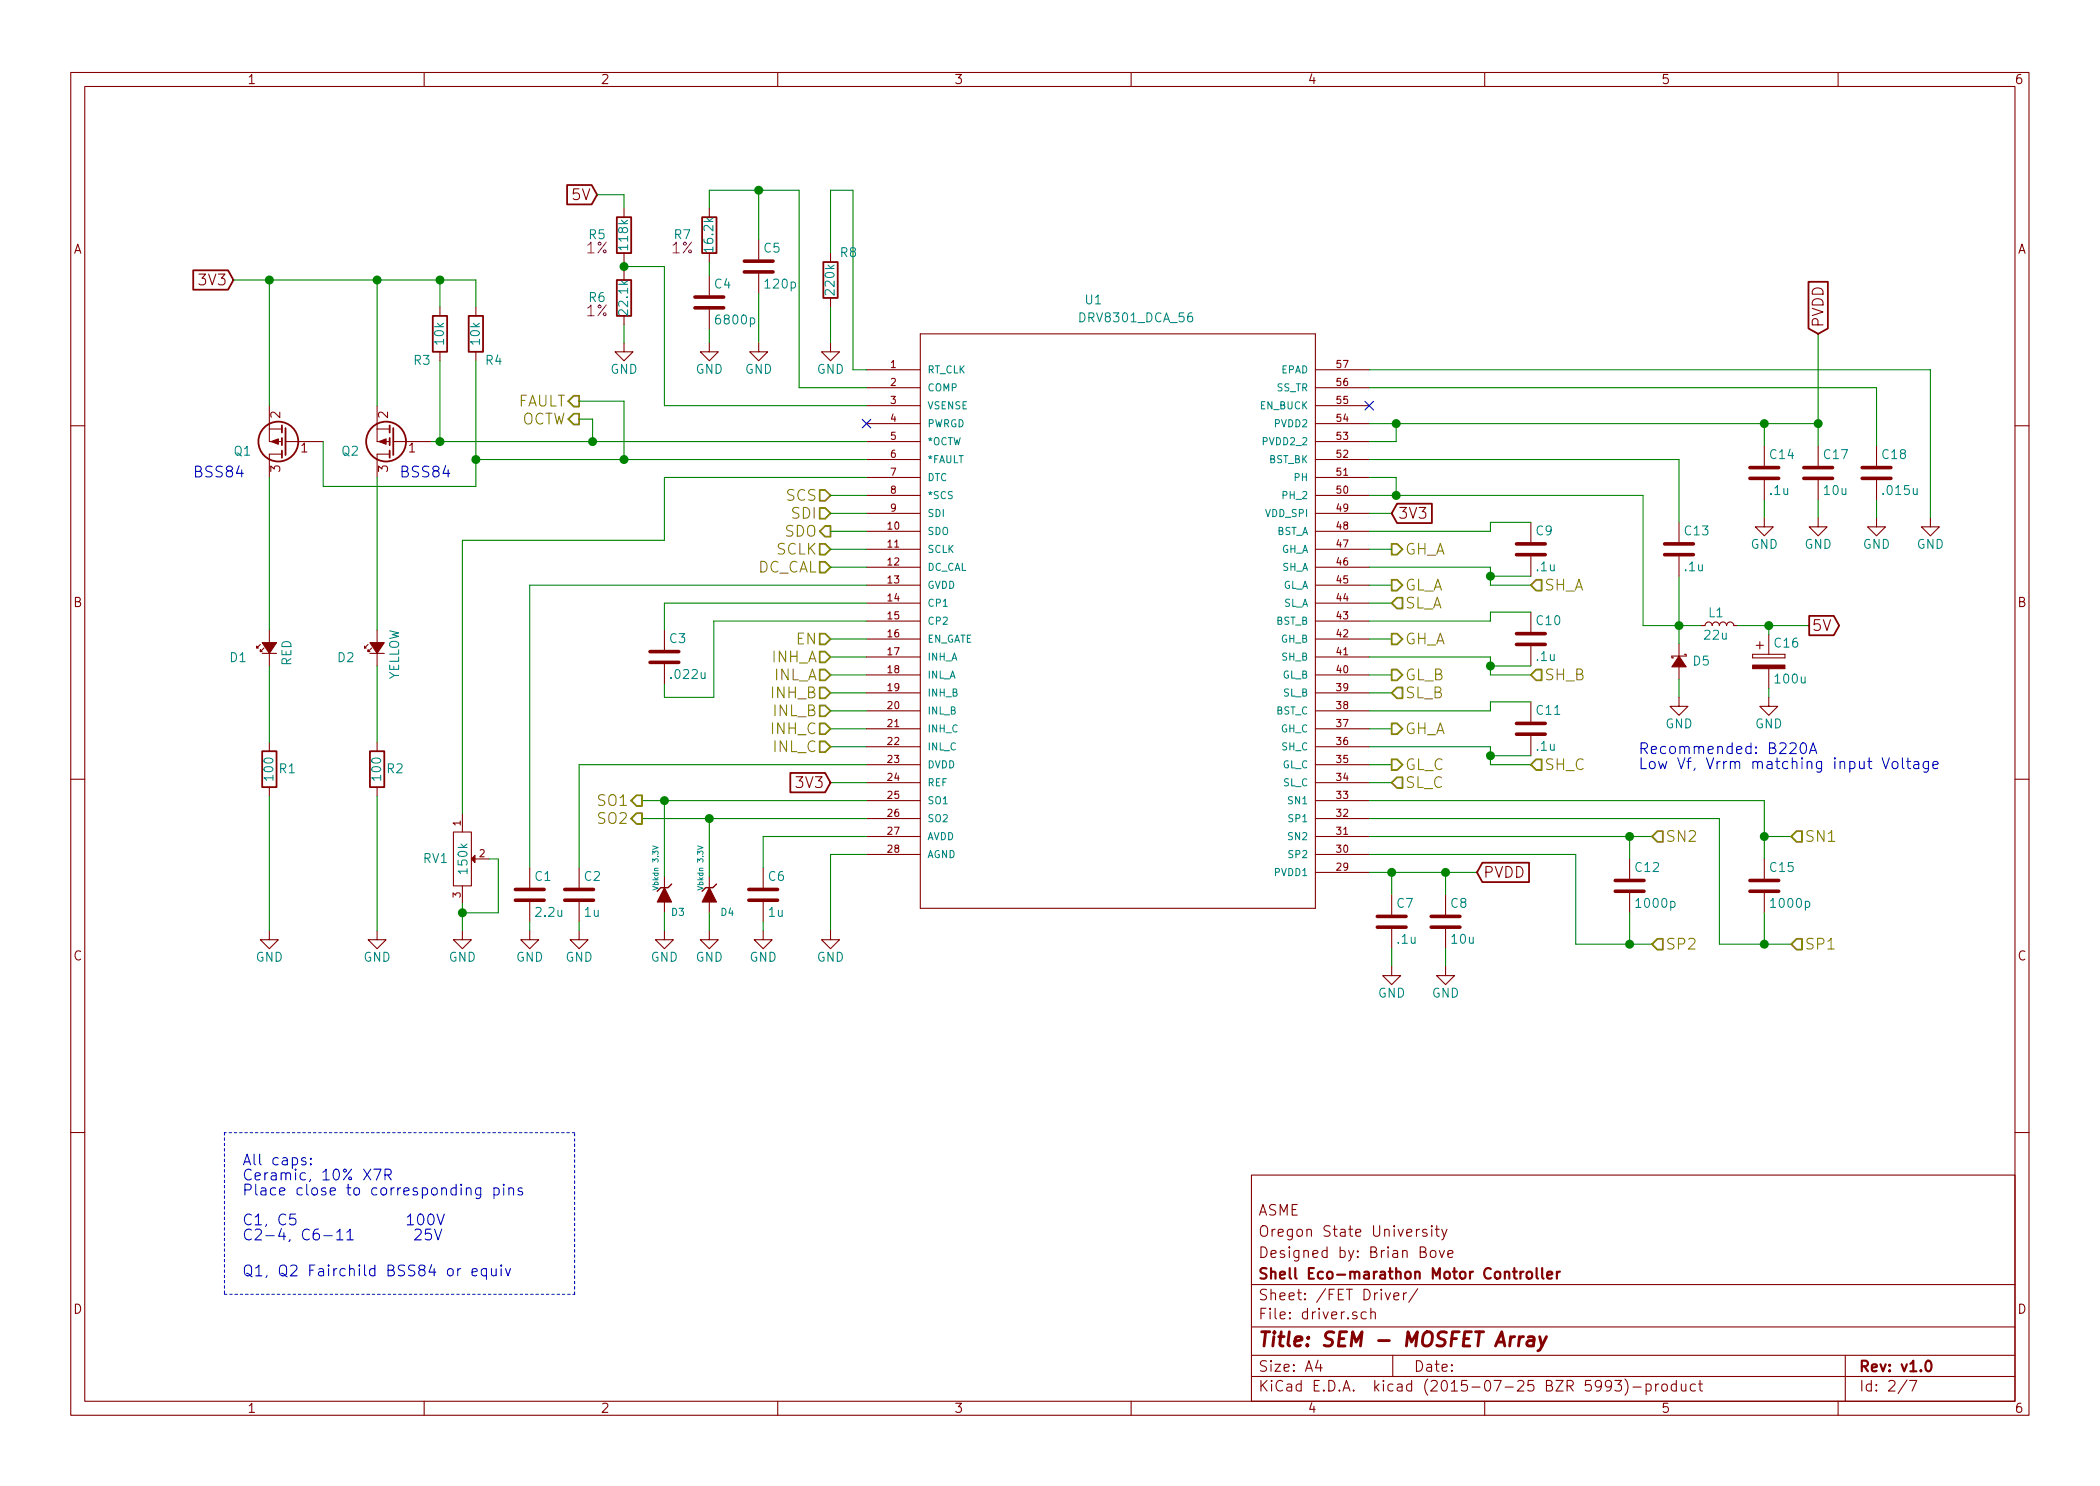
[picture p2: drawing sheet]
EESchema Schematic File Version 2
LIBS:power
LIBS:device
LIBS:transistors
LIBS:conn
LIBS:linear
LIBS:regul
LIBS:74xx
LIBS:cmos4000
LIBS:adc-dac
LIBS:memory
LIBS:xilinx
LIBS:microcontrollers
LIBS:dsp
LIBS:microchip
LIBS:analog_switches
LIBS:motorola
LIBS:texas
LIBS:intel
LIBS:audio
LIBS:interface
LIBS:digital-audio
LIBS:philips
LIBS:display
LIBS:cypress
LIBS:siliconi
LIBS:opto
LIBS:atmel
LIBS:contrib
LIBS:valves
LIBS:borniers
LIBS:drv8303
LIBS:dual-pmos
LIBS:net-tie
LIBS:ad8691
LIBS:drv8301
LIBS:tlv62566
LIBS:mcp9700
LIBS:st-shield-rev1-cache
EELAYER 25 0
EELAYER END
$Descr A4 11693 8268
encoding utf-8
Sheet 2 7
Title "SEM - MOSFET Array"
Date ""
Rev "v1.0"
Comp "Shell Eco-marathon Motor Controller"
Comment1 "Designed by: Brian Bove"
Comment2 "Oregon State University"
Comment3 "ASME"
Comment4 ""
$EndDescr
Wire Wire Line
	4825 3650 4625 3650
Wire Wire Line
	4825 3750 4625 3750
Wire Wire Line
	4825 3850 4625 3850
Wire Wire Line
	4825 4050 4625 4050
Wire Wire Line
	4825 4150 4625 4150
Text HLabel 4625 3650 0    60   Input ~ 0
INH_A
Text HLabel 4625 3850 0    60   Input ~ 0
INH_B
Text HLabel 4625 4050 0    60   Input ~ 0
INH_C
Text HLabel 4625 3750 0    60   Input ~ 0
INL_A
Text HLabel 4625 3950 0    60   Input ~ 0
INL_B
Text HLabel 4625 4150 0    60   Input ~ 0
INL_C
Text Notes 1350 6650 0    60   ~ 0
All caps:\nCeramic, 10% X7R\nPlace close to corresponding pins
Text Notes 1350 6900 0    60   ~ 0
C1, C5		           100V\nC2-4, C6-11		     25V
Text Notes 1350 7100 0    60   ~ 0
Q1, Q2 Fairchild BSS84 or equiv
Wire Notes Line
	1250 6300 1250 7200
Wire Notes Line
	1250 7200 3200 7200
Wire Notes Line
	3200 7200 3200 6300
Wire Notes Line
	3200 6300 1250 6300
$Comp
L DRV8301_DCA_56 U1
U 1 1
P 4825 2050
F 0 "U1" H 6039 2409 50  0000 L BNN
F 1 "DRV8301_DCA_56" H 6002 2309 50  0000 L BNN
F 2 "" H 4855 2200 20  0001 C CNN
F 3 "" H 4825 2050 60  0000 C CNN
	1    4825 2050
	1    0    0    -1  
$EndComp
Wire Wire Line
	4825 3950 4625 3950
Wire Wire Line
	4825 4750 4625 4750
Wire Wire Line
	4625 4750 4625 5175
$Comp
L GND #PWR01
U 1 1
P 4625 5175
F 0 "#PWR01" H 4625 4925 50  0001 C CNN
F 1 "GND" H 4625 5025 50  0000 C CNN
F 2 "" H 4625 5175 60  0000 C CNN
F 3 "" H 4625 5175 60  0000 C CNN
	1    4625 5175
	1    0    0    -1  
$EndComp
$Comp
L C C6
U 1 1
P 4250 4975
F 0 "C6" H 4275 5075 50  0000 L CNN
F 1 "1u" H 4275 4875 50  0000 L CNN
F 2 "Capacitors_SMD:C_0805" H 4288 4825 30  0001 C CNN
F 3 "" H 4250 4975 60  0000 C CNN
	1    4250 4975
	1    0    0    -1  
$EndComp
Wire Wire Line
	4825 4650 4250 4650
Wire Wire Line
	4250 4650 4250 4825
$Comp
L GND #PWR02
U 1 1
P 4250 5175
F 0 "#PWR02" H 4250 4925 50  0001 C CNN
F 1 "GND" H 4250 5025 50  0000 C CNN
F 2 "" H 4250 5175 60  0000 C CNN
F 3 "" H 4250 5175 60  0000 C CNN
	1    4250 5175
	1    0    0    -1  
$EndComp
Wire Wire Line
	4250 5125 4250 5175
$Comp
L ZENERsmall D4
U 1 1
P 3950 4975
F 0 "D4" V 4050 5075 40  0000 C CNN
F 1 "Vbkdn 3.3V" H 3800 4925 30  0000 C CNN
F 2 "" H 3950 4975 60  0001 C CNN
F 3 "" H 3950 4975 60  0000 C CNN
	1    3950 4975
	0    1    1    0   
$EndComp
$Comp
L ZENERsmall D3
U 1 1
P 3700 4975
F 0 "D3" V 3800 5050 40  0000 C CNN
F 1 "Vbkdn 3.3V" H 3550 4925 30  0000 C CNN
F 2 "" H 3700 4975 60  0001 C CNN
F 3 "" H 3700 4975 60  0000 C CNN
	1    3700 4975
	0    1    1    0   
$EndComp
Wire Wire Line
	3575 4550 4825 4550
Wire Wire Line
	3950 4550 3950 4875
Wire Wire Line
	3575 4450 4825 4450
Wire Wire Line
	3700 4450 3700 4875
$Comp
L GND #PWR03
U 1 1
P 3950 5175
F 0 "#PWR03" H 3950 4925 50  0001 C CNN
F 1 "GND" H 3950 5025 50  0000 C CNN
F 2 "" H 3950 5175 60  0000 C CNN
F 3 "" H 3950 5175 60  0000 C CNN
	1    3950 5175
	1    0    0    -1  
$EndComp
$Comp
L GND #PWR04
U 1 1
P 3700 5175
F 0 "#PWR04" H 3700 4925 50  0001 C CNN
F 1 "GND" H 3700 5025 50  0000 C CNN
F 2 "" H 3700 5175 60  0000 C CNN
F 3 "" H 3700 5175 60  0000 C CNN
	1    3700 5175
	1    0    0    -1  
$EndComp
Wire Wire Line
	3950 5075 3950 5175
Wire Wire Line
	3700 5075 3700 5175
Wire Wire Line
	4825 4350 4625 4350
Text GLabel 4625 4350 0    60   Input ~ 0
3V3
Wire Wire Line
	4825 4250 3225 4250
Wire Wire Line
	3225 4250 3225 4825
$Comp
L C C2
U 1 1
P 3225 4975
F 0 "C2" H 3250 5075 50  0000 L CNN
F 1 "1u" H 3250 4875 50  0000 L CNN
F 2 "Capacitors_SMD:C_0805" H 3263 4825 30  0001 C CNN
F 3 "" H 3225 4975 60  0000 C CNN
	1    3225 4975
	1    0    0    -1  
$EndComp
$Comp
L GND #PWR05
U 1 1
P 3225 5175
F 0 "#PWR05" H 3225 4925 50  0001 C CNN
F 1 "GND" H 3225 5025 50  0000 C CNN
F 2 "" H 3225 5175 60  0000 C CNN
F 3 "" H 3225 5175 60  0000 C CNN
	1    3225 5175
	1    0    0    -1  
$EndComp
Wire Wire Line
	3225 5125 3225 5175
Wire Wire Line
	4825 3550 4625 3550
Text HLabel 4625 3550 0    60   Input ~ 0
EN
Wire Wire Line
	4825 3250 2950 3250
Wire Wire Line
	2950 3250 2950 4825
$Comp
L C C1
U 1 1
P 2950 4975
F 0 "C1" H 2975 5075 50  0000 L CNN
F 1 "2.2u" H 2975 4875 50  0000 L CNN
F 2 "Capacitors_SMD:C_0805" H 2988 4825 30  0001 C CNN
F 3 "" H 2950 4975 60  0000 C CNN
	1    2950 4975
	1    0    0    -1  
$EndComp
$Comp
L GND #PWR06
U 1 1
P 2950 5175
F 0 "#PWR06" H 2950 4925 50  0001 C CNN
F 1 "GND" H 2950 5025 50  0000 C CNN
F 2 "" H 2950 5175 60  0000 C CNN
F 3 "" H 2950 5175 60  0000 C CNN
	1    2950 5175
	1    0    0    -1  
$EndComp
Wire Wire Line
	2950 5125 2950 5175
$Comp
L C C3
U 1 1
P 3700 3650
F 0 "C3" H 3725 3750 50  0000 L CNN
F 1 ".022u" H 3725 3550 50  0000 L CNN
F 2 "" H 3738 3500 30  0001 C CNN
F 3 "" H 3700 3650 60  0000 C CNN
	1    3700 3650
	1    0    0    -1  
$EndComp
Wire Wire Line
	4825 3350 3700 3350
Wire Wire Line
	3700 3350 3700 3500
Wire Wire Line
	4825 3450 3975 3450
Wire Wire Line
	3975 3450 3975 3875
Wire Wire Line
	3975 3875 3700 3875
Wire Wire Line
	3700 3875 3700 3800
Text HLabel 4625 2750 0    60   Input ~ 0
SCS
Text HLabel 4625 3050 0    60   Input ~ 0
SCLK
Text HLabel 4625 2950 0    60   Output ~ 0
SDO
Text HLabel 4625 2850 0    60   Input ~ 0
SDI
Wire Wire Line
	4825 3050 4625 3050
Wire Wire Line
	4625 2950 4825 2950
Wire Wire Line
	4825 2850 4625 2850
Wire Wire Line
	4625 2750 4825 2750
Text HLabel 4625 3150 0    60   Input ~ 0
DC_CAL
Wire Wire Line
	4625 3150 4825 3150
$Comp
L POT RV1
U 1 1
P 2575 4775
F 0 "RV1" V 2575 4625 50  0000 C CNN
F 1 "150k" H 2575 4775 50  0000 C CNN
F 2 "" H 2575 4775 60  0001 C CNN
F 3 "" H 2575 4775 60  0000 C CNN
	1    2575 4775
	0    1    1    0   
$EndComp
Wire Wire Line
	2775 4775 2725 4775
$Comp
L GND #PWR07
U 1 1
P 2575 5175
F 0 "#PWR07" H 2575 4925 50  0001 C CNN
F 1 "GND" H 2575 5025 50  0000 C CNN
F 2 "" H 2575 5175 60  0000 C CNN
F 3 "" H 2575 5175 60  0000 C CNN
	1    2575 5175
	1    0    0    -1  
$EndComp
Wire Wire Line
	2575 5025 2575 5175
Wire Wire Line
	2775 4775 2775 5075
Wire Wire Line
	2775 5075 2575 5075
Connection ~ 2575 5075
$Comp
L Led_Small D1
U 1 1
P 1500 3600
F 0 "D1" V 1450 3725 50  0000 L CNN
F 1 "RED" H 1400 3500 50  0000 L CNN
F 2 "SMD_Packages:SMD-1206_Pol" V 1500 3600 60  0001 C CNN
F 3 "" V 1500 3600 60  0000 C CNN
	1    1500 3600
	0    -1   -1   0   
$EndComp
$Comp
L Led_Small D2
U 1 1
P 2100 3600
F 0 "D2" V 2050 3725 50  0000 L CNN
F 1 "YELLOW" H 1925 3500 50  0000 L CNN
F 2 "SMD_Packages:SMD-1206_Pol" V 2100 3600 60  0001 C CNN
F 3 "" V 2100 3600 60  0000 C CNN
	1    2100 3600
	0    -1   -1   0   
$EndComp
$Comp
L R R1
U 1 1
P 1500 4275
F 0 "R1" H 1600 4275 50  0000 C CNN
F 1 "100" V 1500 4275 50  0000 C CNN
F 2 "Resistors_SMD:R_0805" V 1430 4275 30  0001 C CNN
F 3 "" H 1500 4275 30  0000 C CNN
	1    1500 4275
	1    0    0    -1  
$EndComp
$Comp
L R R2
U 1 1
P 2100 4275
F 0 "R2" H 2200 4275 50  0000 C CNN
F 1 "100" V 2100 4275 50  0000 C CNN
F 2 "Resistors_SMD:R_0805" V 2030 4275 30  0001 C CNN
F 3 "" H 2100 4275 30  0000 C CNN
	1    2100 4275
	1    0    0    -1  
$EndComp
$Comp
L GND #PWR08
U 1 1
P 1500 5175
F 0 "#PWR08" H 1500 4925 50  0001 C CNN
F 1 "GND" H 1500 5025 50  0000 C CNN
F 2 "" H 1500 5175 60  0000 C CNN
F 3 "" H 1500 5175 60  0000 C CNN
	1    1500 5175
	1    0    0    -1  
$EndComp
$Comp
L GND #PWR09
U 1 1
P 2100 5175
F 0 "#PWR09" H 2100 4925 50  0001 C CNN
F 1 "GND" H 2100 5025 50  0000 C CNN
F 2 "" H 2100 5175 60  0000 C CNN
F 3 "" H 2100 5175 60  0000 C CNN
	1    2100 5175
	1    0    0    -1  
$EndComp
Wire Wire Line
	2100 3700 2100 4125
Wire Wire Line
	2100 4425 2100 5175
Wire Wire Line
	1500 3700 1500 4125
Wire Wire Line
	1500 4425 1500 5175
Wire Wire Line
	2400 2450 4825 2450
Wire Wire Line
	2650 2550 4825 2550
$Comp
L R R3
U 1 1
P 2450 1850
F 0 "R3" H 2350 1700 50  0000 C CNN
F 1 "10k" V 2450 1850 50  0000 C CNN
F 2 "Resistors_SMD:R_0805" V 2380 1850 30  0001 C CNN
F 3 "" H 2450 1850 30  0000 C CNN
	1    2450 1850
	1    0    0    -1  
$EndComp
$Comp
L R R4
U 1 1
P 2650 1850
F 0 "R4" H 2750 1700 50  0000 C CNN
F 1 "10k" V 2650 1850 50  0000 C CNN
F 2 "Resistors_SMD:R_0805" V 2580 1850 30  0001 C CNN
F 3 "" H 2650 1850 30  0000 C CNN
	1    2650 1850
	1    0    0    -1  
$EndComp
Wire Wire Line
	2450 2450 2450 2000
Wire Wire Line
	2650 2000 2650 2700
Wire Wire Line
	2450 1550 2450 1700
Connection ~ 1500 1550
Text GLabel 1300 1550 0    60   Input ~ 0
3V3
$Comp
L Q_PMOS_GSD Q1
U 1 1
P 1600 2450
F 0 "Q1" H 1900 2500 50  0000 R CNN
F 1 "Q_PMOS_GSD" H 2250 2400 50  0001 R CNN
F 2 "SparkFun:SparkFun-SOT23-3" H 1800 2550 29  0001 C CNN
F 3 "" H 1600 2450 60  0000 C CNN
	1    1600 2450
	-1   0    0    1   
$EndComp
$Comp
L Q_PMOS_GSD Q2
U 1 1
P 2200 2450
F 0 "Q2" H 2500 2500 50  0000 R CNN
F 1 "Q_PMOS_GSD" H 2850 2400 50  0001 R CNN
F 2 "SparkFun:SparkFun-SOT23-3" H 2400 2550 29  0001 C CNN
F 3 "" H 2200 2450 60  0000 C CNN
	1    2200 2450
	-1   0    0    1   
$EndComp
Wire Wire Line
	1500 2250 1500 1550
Wire Wire Line
	2100 1550 2100 2250
Connection ~ 2100 1550
Wire Wire Line
	2650 2700 1800 2700
Wire Wire Line
	1800 2700 1800 2450
Wire Wire Line
	2100 2650 2100 3500
Wire Wire Line
	1500 2650 1500 3500
Connection ~ 2450 2450
Connection ~ 2450 1550
Connection ~ 2650 2550
Text Notes 1075 2650 0    60   ~ 0
BSS84
Text Notes 2225 2650 0    60   ~ 0
BSS84
Wire Wire Line
	3300 2450 3300 2325
Connection ~ 3300 2450
Wire Wire Line
	3475 2225 3475 2550
Connection ~ 3475 2550
Text HLabel 3225 2325 0    60   Output ~ 0
OCTW
Text HLabel 3225 2225 0    60   Output ~ 0
FAULT
NoConn ~ 4825 2350
NoConn ~ 7625 2250
Wire Wire Line
	3700 2250 4825 2250
Wire Wire Line
	1300 1550 2650 1550
Wire Wire Line
	2650 1550 2650 1700
$Comp
L C C11
U 1 1
P 8525 4050
F 0 "C11" H 8550 4150 50  0000 L CNN
F 1 ".1u" H 8550 3950 50  0000 L CNN
F 2 "" H 8563 3900 30  0001 C CNN
F 3 "" H 8525 4050 60  0000 C CNN
	1    8525 4050
	1    0    0    -1  
$EndComp
$Comp
L C C10
U 1 1
P 8525 3550
F 0 "C10" H 8550 3650 50  0000 L CNN
F 1 ".1u" H 8550 3450 50  0000 L CNN
F 2 "" H 8563 3400 30  0001 C CNN
F 3 "" H 8525 3550 60  0000 C CNN
	1    8525 3550
	1    0    0    -1  
$EndComp
$Comp
L C C9
U 1 1
P 8525 3050
F 0 "C9" H 8550 3150 50  0000 L CNN
F 1 ".1u" H 8550 2950 50  0000 L CNN
F 2 "" H 8563 2900 30  0001 C CNN
F 3 "" H 8525 3050 60  0000 C CNN
	1    8525 3050
	1    0    0    -1  
$EndComp
Wire Wire Line
	8525 2900 8300 2900
Wire Wire Line
	8300 2900 8300 2950
Wire Wire Line
	8300 2950 7625 2950
Wire Wire Line
	8525 3200 8300 3200
Wire Wire Line
	8300 3150 8300 3250
Wire Wire Line
	8300 3150 7625 3150
Wire Wire Line
	8525 3400 8300 3400
Wire Wire Line
	8300 3400 8300 3450
Wire Wire Line
	8300 3450 7625 3450
Wire Wire Line
	8525 3700 8300 3700
Wire Wire Line
	8300 3650 8300 3750
Wire Wire Line
	8300 3650 7625 3650
Wire Wire Line
	8525 3900 8300 3900
Wire Wire Line
	8300 3900 8300 3950
Wire Wire Line
	8300 3950 7625 3950
Wire Wire Line
	8525 4200 8300 4200
Wire Wire Line
	8300 4150 8300 4250
Wire Wire Line
	8300 4150 7625 4150
Wire Wire Line
	8300 4250 8525 4250
Connection ~ 8300 4200
Text HLabel 8525 4250 2    60   Input ~ 0
SH_C
Wire Wire Line
	7625 4050 7750 4050
Wire Wire Line
	7625 4250 7750 4250
Wire Wire Line
	7625 4350 7750 4350
Wire Wire Line
	7625 3850 7750 3850
Wire Wire Line
	7625 3750 7750 3750
Wire Wire Line
	7625 3550 7750 3550
Wire Wire Line
	7625 3350 7750 3350
Wire Wire Line
	7625 3250 7750 3250
Wire Wire Line
	8300 3750 8525 3750
Connection ~ 8300 3700
Wire Wire Line
	8300 3250 8525 3250
Connection ~ 8300 3200
Text HLabel 8525 3750 2    60   Input ~ 0
SH_B
Text HLabel 8525 3250 2    60   Input ~ 0
SH_A
Text HLabel 7750 3050 2    60   Output ~ 0
GH_A
Wire Wire Line
	7750 3050 7625 3050
Text HLabel 7750 3250 2    60   Output ~ 0
GL_A
Text HLabel 7750 3550 2    60   Output ~ 0
GH_A
Text HLabel 7750 4050 2    60   Output ~ 0
GH_A
Text HLabel 7750 3750 2    60   Output ~ 0
GL_B
Text HLabel 7750 4250 2    60   Output ~ 0
GL_C
Text HLabel 7750 3350 2    60   Input ~ 0
SL_A
Text HLabel 7750 3850 2    60   Input ~ 0
SL_B
Text HLabel 7750 4350 2    60   Input ~ 0
SL_C
Wire Wire Line
	7625 2850 7750 2850
Text GLabel 7750 2850 2    60   Input ~ 0
3V3
Wire Wire Line
	7625 2550 9350 2550
Wire Wire Line
	7625 2450 7775 2450
Wire Wire Line
	7775 2450 7775 2350
Wire Wire Line
	7625 2350 10125 2350
Wire Wire Line
	9825 2350 9825 2475
Connection ~ 7775 2350
$Comp
L C C14
U 1 1
P 9825 2625
F 0 "C14" H 9850 2725 50  0000 L CNN
F 1 ".1u" H 9850 2525 50  0000 L CNN
F 2 "" H 9863 2475 30  0001 C CNN
F 3 "" H 9825 2625 60  0000 C CNN
	1    9825 2625
	1    0    0    -1  
$EndComp
$Comp
L C C17
U 1 1
P 10125 2625
F 0 "C17" H 10150 2725 50  0000 L CNN
F 1 "10u" H 10150 2525 50  0000 L CNN
F 2 "" H 10163 2475 30  0001 C CNN
F 3 "" H 10125 2625 60  0000 C CNN
	1    10125 2625
	1    0    0    -1  
$EndComp
Wire Wire Line
	10125 1850 10125 2475
Connection ~ 9825 2350
Wire Wire Line
	9825 2775 9825 2875
Wire Wire Line
	10125 2775 10125 2875
$Comp
L GND #PWR010
U 1 1
P 9825 2875
F 0 "#PWR010" H 9825 2625 50  0001 C CNN
F 1 "GND" H 9825 2725 50  0000 C CNN
F 2 "" H 9825 2875 60  0000 C CNN
F 3 "" H 9825 2875 60  0000 C CNN
	1    9825 2875
	1    0    0    -1  
$EndComp
$Comp
L GND #PWR011
U 1 1
P 10125 2875
F 0 "#PWR011" H 10125 2625 50  0001 C CNN
F 1 "GND" H 10125 2725 50  0000 C CNN
F 2 "" H 10125 2875 60  0000 C CNN
F 3 "" H 10125 2875 60  0000 C CNN
	1    10125 2875
	1    0    0    -1  
$EndComp
Wire Wire Line
	7625 2750 9150 2750
Wire Wire Line
	7625 2650 7775 2650
Wire Wire Line
	7775 2650 7775 2750
Connection ~ 7775 2750
$Comp
L C C18
U 1 1
P 10450 2625
F 0 "C18" H 10475 2725 50  0000 L CNN
F 1 ".015u" H 10475 2525 50  0000 L CNN
F 2 "" H 10488 2475 30  0001 C CNN
F 3 "" H 10450 2625 60  0000 C CNN
	1    10450 2625
	1    0    0    -1  
$EndComp
$Comp
L GND #PWR012
U 1 1
P 10450 2875
F 0 "#PWR012" H 10450 2625 50  0001 C CNN
F 1 "GND" H 10450 2725 50  0000 C CNN
F 2 "" H 10450 2875 60  0000 C CNN
F 3 "" H 10450 2875 60  0000 C CNN
	1    10450 2875
	1    0    0    -1  
$EndComp
$Comp
L GND #PWR013
U 1 1
P 10750 2875
F 0 "#PWR013" H 10750 2625 50  0001 C CNN
F 1 "GND" H 10750 2725 50  0000 C CNN
F 2 "" H 10750 2875 60  0000 C CNN
F 3 "" H 10750 2875 60  0000 C CNN
	1    10750 2875
	1    0    0    -1  
$EndComp
Wire Wire Line
	7625 2150 10450 2150
Wire Wire Line
	10450 2150 10450 2475
Wire Wire Line
	10450 2775 10450 2875
Wire Wire Line
	10750 2875 10750 2050
Wire Wire Line
	10750 2050 7625 2050
Connection ~ 10125 2350
Text GLabel 10125 1850 1    60   Input ~ 0
PVDD
Wire Wire Line
	7750 4850 7750 4975
$Comp
L C C7
U 1 1
P 7750 5125
F 0 "C7" H 7775 5225 50  0000 L CNN
F 1 ".1u" H 7775 5025 50  0000 L CNN
F 2 "" H 7788 4975 30  0001 C CNN
F 3 "" H 7750 5125 60  0000 C CNN
	1    7750 5125
	1    0    0    -1  
$EndComp
$Comp
L C C8
U 1 1
P 8050 5125
F 0 "C8" H 8075 5225 50  0000 L CNN
F 1 "10u" H 8075 5025 50  0000 L CNN
F 2 "" H 8088 4975 30  0001 C CNN
F 3 "" H 8050 5125 60  0000 C CNN
	1    8050 5125
	1    0    0    -1  
$EndComp
Connection ~ 7750 4850
Wire Wire Line
	7750 5275 7750 5375
Wire Wire Line
	8050 5275 8050 5375
$Comp
L GND #PWR014
U 1 1
P 7750 5375
F 0 "#PWR014" H 7750 5125 50  0001 C CNN
F 1 "GND" H 7750 5225 50  0000 C CNN
F 2 "" H 7750 5375 60  0000 C CNN
F 3 "" H 7750 5375 60  0000 C CNN
	1    7750 5375
	1    0    0    -1  
$EndComp
$Comp
L GND #PWR015
U 1 1
P 8050 5375
F 0 "#PWR015" H 8050 5125 50  0001 C CNN
F 1 "GND" H 8050 5225 50  0000 C CNN
F 2 "" H 8050 5375 60  0000 C CNN
F 3 "" H 8050 5375 60  0000 C CNN
	1    8050 5375
	1    0    0    -1  
$EndComp
Wire Wire Line
	7625 4850 8225 4850
Wire Wire Line
	8050 4850 8050 4975
Connection ~ 8050 4850
Text GLabel 8225 4850 2    60   Input ~ 0
PVDD
Wire Wire Line
	3300 2325 3225 2325
Wire Wire Line
	3225 2225 3475 2225
Wire Wire Line
	4450 1050 4450 2150
Wire Wire Line
	3950 1050 4450 1050
$Comp
L C C4
U 1 1
P 3950 1675
F 0 "C4" H 3975 1775 50  0000 L CNN
F 1 "6800p" H 3975 1575 50  0000 L CNN
F 2 "" H 3988 1525 30  0001 C CNN
F 3 "" H 3950 1675 60  0000 C CNN
	1    3950 1675
	1    0    0    -1  
$EndComp
$Comp
L C C5
U 1 1
P 4225 1475
F 0 "C5" H 4250 1575 50  0000 L CNN
F 1 "120p" H 4250 1375 50  0000 L CNN
F 2 "" H 4263 1325 30  0001 C CNN
F 3 "" H 4225 1475 60  0000 C CNN
	1    4225 1475
	1    0    0    -1  
$EndComp
$Comp
L GND #PWR016
U 1 1
P 3950 1900
F 0 "#PWR016" H 3950 1650 50  0001 C CNN
F 1 "GND" H 3950 1750 50  0000 C CNN
F 2 "" H 3950 1900 60  0000 C CNN
F 3 "" H 3950 1900 60  0000 C CNN
	1    3950 1900
	1    0    0    -1  
$EndComp
Wire Wire Line
	3950 1825 3950 1900
Wire Wire Line
	3950 1450 3950 1525
Wire Wire Line
	3950 1050 3950 1150
Wire Wire Line
	4225 1325 4225 1050
Connection ~ 4225 1050
Wire Wire Line
	4225 1625 4225 1900
$Comp
L GND #PWR017
U 1 1
P 4225 1900
F 0 "#PWR017" H 4225 1650 50  0001 C CNN
F 1 "GND" H 4225 1750 50  0000 C CNN
F 2 "" H 4225 1900 60  0000 C CNN
F 3 "" H 4225 1900 60  0000 C CNN
	1    4225 1900
	1    0    0    -1  
$EndComp
Text GLabel 3325 1075 0    60   Input ~ 0
5V
$Comp
L R R5
U 1 1
P 3475 1300
F 0 "R5" H 3325 1300 50  0000 C CNN
F 1 "118k" V 3475 1300 50  0000 C CNN
F 2 "" V 3405 1300 30  0001 C CNN
F 3 "" H 3475 1300 30  0000 C CNN
F 4 "1%" H 3325 1225 60  0000 C CNN "Tolerance"
	1    3475 1300
	1    0    0    -1  
$EndComp
$Comp
L GND #PWR018
U 1 1
P 3475 1900
F 0 "#PWR018" H 3475 1650 50  0001 C CNN
F 1 "GND" H 3475 1750 50  0000 C CNN
F 2 "" H 3475 1900 60  0000 C CNN
F 3 "" H 3475 1900 60  0000 C CNN
	1    3475 1900
	1    0    0    -1  
$EndComp
Wire Wire Line
	3325 1075 3475 1075
Wire Wire Line
	3475 1075 3475 1150
Wire Wire Line
	3475 1450 3475 1500
Wire Wire Line
	3475 1800 3475 1900
Wire Wire Line
	3700 1475 3700 2250
Wire Wire Line
	3700 1475 3475 1475
Connection ~ 3475 1475
Wire Wire Line
	4450 2150 4825 2150
Wire Wire Line
	4825 2050 4750 2050
Wire Wire Line
	4750 2050 4750 1050
Wire Wire Line
	4750 1050 4625 1050
$Comp
L R R8
U 1 1
P 4625 1550
F 0 "R8" H 4725 1700 50  0000 C CNN
F 1 "220k" V 4625 1550 50  0000 C CNN
F 2 "" V 4555 1550 30  0001 C CNN
F 3 "" H 4625 1550 30  0000 C CNN
	1    4625 1550
	1    0    0    -1  
$EndComp
$Comp
L GND #PWR019
U 1 1
P 4625 1900
F 0 "#PWR019" H 4625 1650 50  0001 C CNN
F 1 "GND" H 4625 1750 50  0000 C CNN
F 2 "" H 4625 1900 60  0000 C CNN
F 3 "" H 4625 1900 60  0000 C CNN
	1    4625 1900
	1    0    0    -1  
$EndComp
Wire Wire Line
	4625 1700 4625 1900
Wire Wire Line
	4625 1050 4625 1400
Wire Wire Line
	9150 2750 9150 3475
$Comp
L CP C16
U 1 1
P 9850 3675
F 0 "C16" H 9875 3775 50  0000 L CNN
F 1 "100u" H 9875 3575 50  0000 L CNN
F 2 "" H 9888 3525 30  0001 C CNN
F 3 "" H 9850 3675 60  0000 C CNN
	1    9850 3675
	1    0    0    -1  
$EndComp
Wire Wire Line
	9150 3475 9475 3475
$Comp
L D_Schottky_Small D5
U 1 1
P 9350 3675
F 0 "D5" V 9350 3750 50  0000 L CNN
F 1 "D_Schottky_Small" H 9070 3595 50  0001 L CNN
F 2 "" V 9350 3675 60  0001 C CNN
F 3 "" V 9350 3675 60  0000 C CNN
	1    9350 3675
	0    1    1    0   
$EndComp
$Comp
L L_Small L1
U 1 1
P 9575 3475
F 0 "L1" V 9650 3450 50  0000 L CNN
F 1 "22u" V 9525 3425 50  0000 L CNN
F 2 "" H 9575 3475 60  0001 C CNN
F 3 "" H 9575 3475 60  0000 C CNN
	1    9575 3475
	0    -1   -1   0   
$EndComp
Wire Wire Line
	9675 3475 10075 3475
Wire Wire Line
	9850 3475 9850 3525
Wire Wire Line
	9850 3825 9850 3875
Wire Wire Line
	9350 3775 9350 3875
Wire Wire Line
	9350 3200 9350 3575
Connection ~ 9350 3475
Connection ~ 9850 3475
Text GLabel 10075 3475 2    60   Output ~ 0
5V
$Comp
L GND #PWR020
U 1 1
P 9850 3875
F 0 "#PWR020" H 9850 3625 50  0001 C CNN
F 1 "GND" H 9850 3725 50  0000 C CNN
F 2 "" H 9850 3875 60  0000 C CNN
F 3 "" H 9850 3875 60  0000 C CNN
	1    9850 3875
	1    0    0    -1  
$EndComp
$Comp
L GND #PWR021
U 1 1
P 9350 3875
F 0 "#PWR021" H 9350 3625 50  0001 C CNN
F 1 "GND" H 9350 3725 50  0000 C CNN
F 2 "" H 9350 3875 60  0000 C CNN
F 3 "" H 9350 3875 60  0000 C CNN
	1    9350 3875
	1    0    0    -1  
$EndComp
Text Notes 9125 4275 0    60   ~ 0
Recommended: B220A\nLow Vf, Vrrm matching input Voltage
Wire Wire Line
	7625 4750 8775 4750
Wire Wire Line
	8775 4750 8775 5250
$Comp
L C C12
U 1 1
P 9075 4925
F 0 "C12" H 9100 5025 50  0000 L CNN
F 1 "1000p" H 9100 4825 50  0000 L CNN
F 2 "" H 9113 4775 30  0001 C CNN
F 3 "" H 9075 4925 60  0000 C CNN
	1    9075 4925
	1    0    0    -1  
$EndComp
Wire Wire Line
	7625 4650 9200 4650
Wire Wire Line
	9075 4650 9075 4775
Wire Wire Line
	9075 5250 9075 5075
Wire Wire Line
	8775 5250 9200 5250
Connection ~ 9075 5250
Connection ~ 9075 4650
Wire Wire Line
	7625 4550 9575 4550
Wire Wire Line
	9575 4550 9575 5250
Wire Wire Line
	9575 5250 9975 5250
$Comp
L C C15
U 1 1
P 9825 4925
F 0 "C15" H 9850 5025 50  0000 L CNN
F 1 "1000p" H 9850 4825 50  0000 L CNN
F 2 "" H 9863 4775 30  0001 C CNN
F 3 "" H 9825 4925 60  0000 C CNN
	1    9825 4925
	1    0    0    -1  
$EndComp
Wire Wire Line
	9825 4450 9825 4775
Wire Wire Line
	9825 4650 9975 4650
Wire Wire Line
	9825 5075 9825 5250
Connection ~ 9825 5250
Wire Wire Line
	7625 4450 9825 4450
Connection ~ 9825 4650
Text HLabel 9975 4650 2    60   Input ~ 0
SN1
Text HLabel 9200 4650 2    60   Input ~ 0
SN2
Text HLabel 9200 5250 2    60   Input ~ 0
SP2
Text HLabel 9975 5250 2    60   Input ~ 0
SP1
$Comp
L R R6
U 1 1
P 3475 1650
F 0 "R6" H 3325 1650 50  0000 C CNN
F 1 "22.1k" V 3475 1650 50  0000 C CNN
F 2 "" V 3405 1650 30  0001 C CNN
F 3 "" H 3475 1650 30  0000 C CNN
F 4 "1%" H 3325 1575 60  0000 C CNN "Tolerance"
	1    3475 1650
	1    0    0    -1  
$EndComp
$Comp
L R R7
U 1 1
P 3950 1300
F 0 "R7" H 3800 1300 50  0000 C CNN
F 1 "16.2k" V 3950 1300 50  0000 C CNN
F 2 "" V 3880 1300 30  0001 C CNN
F 3 "" H 3950 1300 30  0000 C CNN
F 4 "1%" H 3800 1225 60  0000 C CNN "Tolerance"
	1    3950 1300
	1    0    0    -1  
$EndComp
$Comp
L C C13
U 1 1
P 9350 3050
F 0 "C13" H 9375 3150 50  0000 L CNN
F 1 ".1u" H 9375 2950 50  0000 L CNN
F 2 "" H 9388 2900 30  0001 C CNN
F 3 "" H 9350 3050 60  0000 C CNN
	1    9350 3050
	1    0    0    -1  
$EndComp
Wire Wire Line
	9350 2550 9350 2900
Connection ~ 3950 4550
Connection ~ 3700 4450
Text HLabel 3575 4450 0    60   Output ~ 0
SO1
Text HLabel 3575 4550 0    60   Output ~ 0
SO2
Wire Wire Line
	4825 2650 3700 2650
Wire Wire Line
	3700 2650 3700 3000
Wire Wire Line
	3700 3000 2575 3000
Wire Wire Line
	2575 3000 2575 4525
$EndSCHEMATC
